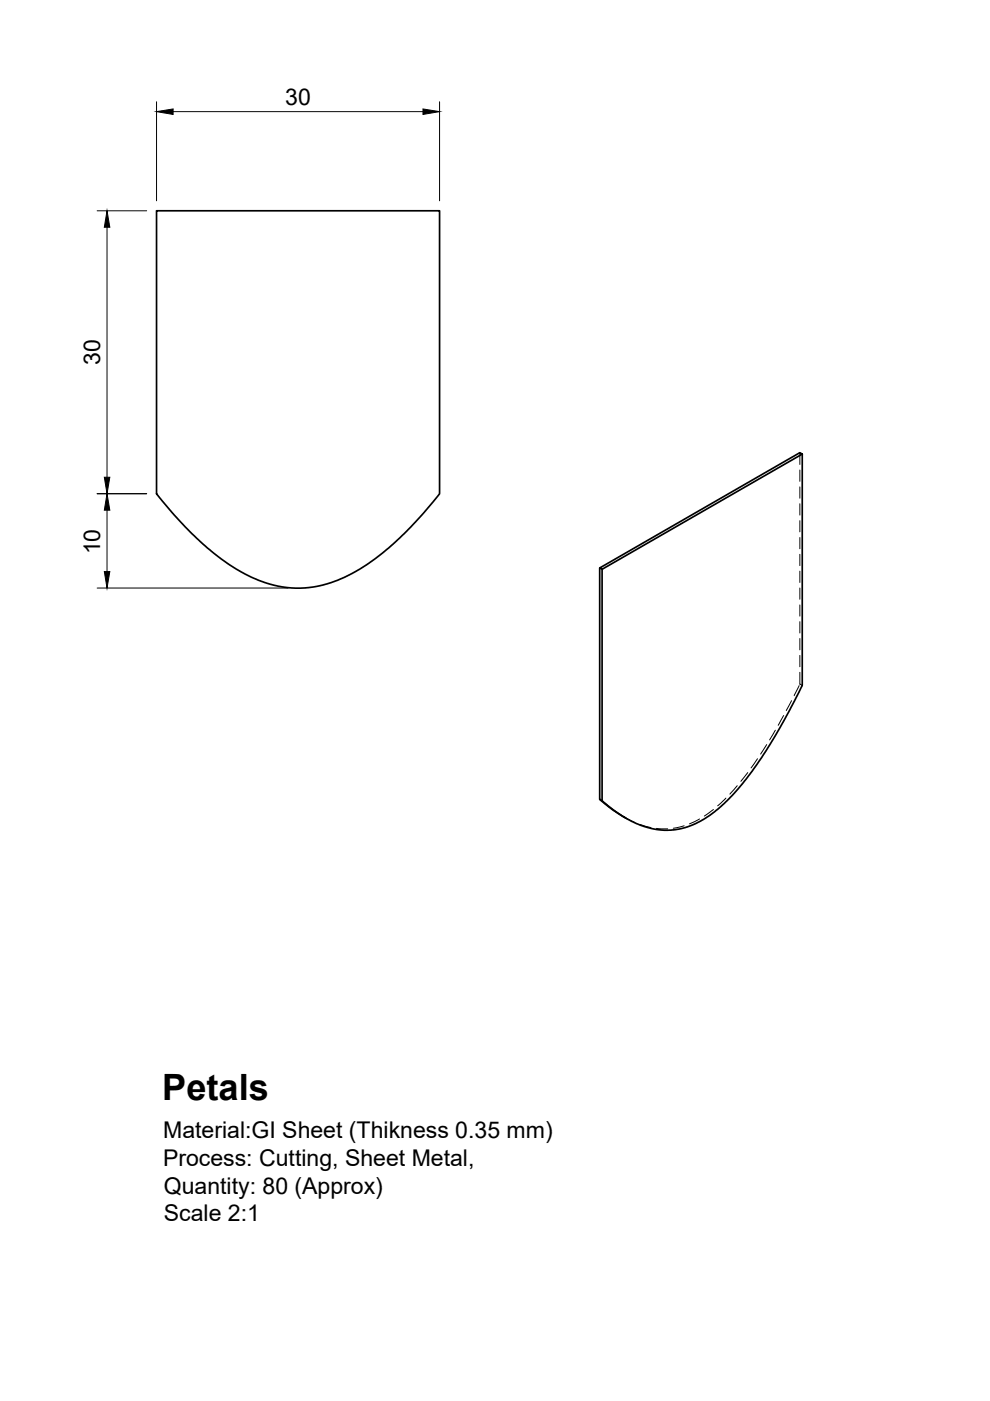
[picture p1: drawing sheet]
<svg xmlns="http://www.w3.org/2000/svg" width="210mm" height="297mm" viewBox="0 0 210 297" stroke-linecap="round" stroke-linejoin="round" font-family="sans-serif">
<!-- layer: Visible -->
<path d="M33.2 44.7h60v60a65.5 65.5 0 0 1-17.8 16.5 22.9 22.9 0 0 1-24.4 0 65.5 65.5 0 0 1-17.8-16.5zM170.1 96.3v49l-5 9.4-2.6 4.4-2.4 3.4a37.7 37.7 0 0 1-11.6 11.6 15.2 15.2 0 0 1-15.9-.7l-2.3-1.5-3.2-2.4v-49.1M127.1 120.4l42.5-24.4 .5 .3-42.4 24.4zM127.7 120.7v49.1M127.1 169.5a29.7 29.7 0 0 0 5.6 4" fill="none" stroke="#000" stroke-width=".36"/>
<!-- layer: Hidden -->
<g fill="none" stroke="#000" stroke-width=".21">
<path d="M169.6 96v2.5M169.6 99.7v2.4M169.6 103.2v2.4M169.6 106.8v2.4M169.6 110.4v2.4M169.6 114v2.3M169.6 117.5v2.4M169.6 121.1v2.4M169.6 124.7v2.3M169.6 128.3v2.3M169.6 131.8v2.4M169.6 135.4v2.4"/>
<path d="M169.6 139v2.4M162.6 157.9l-1.3 2M164.4 154.8l-1.2 2.1M166.2 151.7l-1.2 2.1M167.8 148.6l-1.1 2.1M169.4 145.4l-1 2.1M169.6 142.5v2.5l.5 .3M132.2 173.2l2.4 1.2M135.7 174.8l2.3 .7M139.2 175.6l2.4 .1M145.1 175.1l-2.4 .5M148.3 173.6l-2.1 1.1"/>
<path d="M151.3 171.6l-2 1.4M153.9 169.2l-1.7 1.6M156.3 166.6l-1.6 1.8M158.5 163.8l-1.4 1.9M160.6 160.9l-1.4 1.9"/>
</g>
<!-- layer: Dimensions -->
<path d="M33.2 21.6v21M36.7 23.7h53M93.2 21.6v21M20.6 44.7h10.5M22.7 48.2v53M20.6 104.7h10.5M22.7 108.2v13M20.6 124.7h40.5" fill="none" stroke="#000" stroke-width=".21"/>
<path d="M33.2 23.7l3.5-.6v1.2zM89.7 23.1l3.5 .6-3.5 .6zM22.7 44.7l.6 3.5h-1.2zM22.7 104.7l.6 3.5h-1.2zM22.1 101.2h1.2l-.6 3.5zM22.1 121.2h1.2l-.6 3.5z" fill="#000" stroke="#000" stroke-width=".21"/>
<text font-size="7.7" x="34.4" y="233.2">Petals</text>
<g font-size="4.9">
<text x="60.5" y="22.2">30</text>
<text x="21.2" y="77.4" transform="rotate(-90 21.2 77.4)">30</text>
<text x="21.2" y="117.5" transform="rotate(-90 21.2 117.5)">10</text>
<text x="34.6" y="241.3">Material:GI Sheet (Thikness 0.35 mm)</text>
<text x="34.6" y="247.2">Process: Cutting, Sheet Metal,</text>
<text x="34.7" y="253.1">Quantity: 80 (Approx)</text>
<text x="34.7" y="259">Scale 2:1</text>
</g>
</svg>
